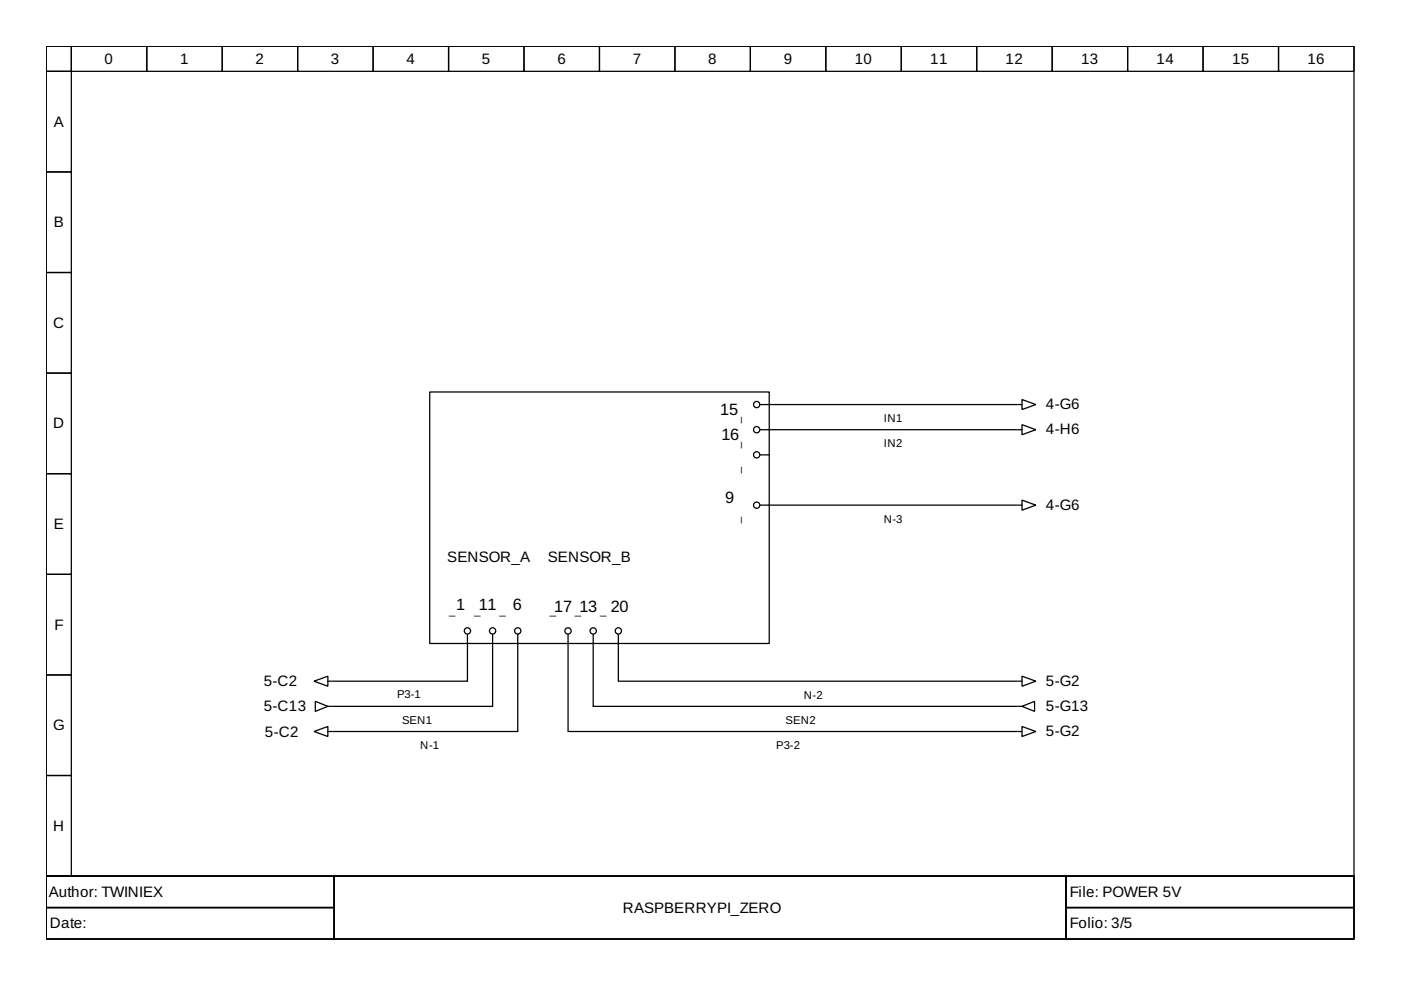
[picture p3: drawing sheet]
<svg xmlns="http://www.w3.org/2000/svg" width="297mm" height="210mm" viewBox="0 0 297 210" stroke-linecap="round" stroke-linejoin="round" font-family="sans-serif">
<g fill="none" stroke="#000" stroke-width=".27">
<path d="M9.8 9.8h277.3v176h-277.3zM9.8 9.8h5.3v5.3h-5.3zM9.8 15.1h5.3v21.4h-5.3zM15.1 9.8h16v5.3h-16zM31.1 9.8h16v5.3h-16zM47.1 9.8h16v5.3h-16zM63.1 9.8h16v5.3h-16zM79.1 9.8h16v5.3h-16zM95.1 9.8h16v5.3h-16zM111.1 9.8h16v5.3h-16zM127.1 9.8h16v5.3h-16zM143.1 9.8h16v5.3h-16z"/>
<path d="M159.1 9.8h16v5.3h-16zM175.1 9.8h16v5.3h-16zM191.1 9.8h16v5.3h-16zM207.1 9.8h16v5.3h-16zM223.1 9.8h16v5.3h-16zM239.1 9.8h16v5.3h-16zM255.1 9.8h16v5.3h-16zM271.1 9.8h16v5.3h-16zM9.8 36.5h5.3v21.3h-5.3zM9.8 57.8h5.3v21.3h-5.3zM9.8 79.1h5.3v21.3h-5.3zM91.1 83.1h72v53.3h-72z"/>
<path d="M161.2 91.1h54.4M161.2 96.4h1.9M215.6 85.8h-54.4M215.9 91.1h.8M215.9 85.8h.8M216.7 90l2.9 1.1-2.9 1.1zM216.7 84.7l2.9 1.1-2.9 1zM9.8 100.4h5.3v21.4h-5.3zM161.2 107.1h54.4M215.9 107.1h.8M216.7 106l2.9 1.1-2.9 1.1zM9.8 121.8h5.3v21.3h-5.3z"/>
<path d="M99.1 134.6v9.8h-28.5M104.4 134.6v15.2h-33.8M109.8 134.6v20.5h-39.2M120.4 134.6v20.5h95.2M125.8 134.6v15.2h89.8M131.1 134.6v9.8h84.5M9.8 143.1h5.3v21.3h-5.3zM66.6 144.4l2.9-1v2.1zM66.6 155.1l2.9-1.1v2.2zM66.8 148.7l2.7 1.1-2.7 1zM69.5 149.8h.8M69.5 155.1h.8"/>
<path d="M69.5 144.4h.8M215.9 149.8h.8M215.9 155.1h.8M215.9 144.4h.8M216.7 154l2.9 1.1-2.9 1.1zM216.7 143.4l2.9 1-2.9 1.1zM216.7 149.8l2.7-1.1v2.1zM9.8 164.4h5.3v21.4h-5.3zM9.8 185.8h277.3v13.3h-277.3zM9.8 185.8h61v6.6h-61zM9.8 192.4h61v6.7h-61zM70.8 185.8h155.2v13.3h-155.2z"/>
<path d="M226 185.8h61.1v6.6h-61.1zM226 192.4h61.1v6.7h-61.1z"/>
<circle cx="160.4" cy="85.8" r=".67"/>
<circle cx="160.4" cy="91.1" r=".67"/>
<circle cx="160.4" cy="96.4" r=".67"/>
<circle cx="160.4" cy="107.1" r=".67"/>
<circle cx="99.1" cy="133.8" r=".67"/>
<circle cx="104.4" cy="133.8" r=".67"/>
<circle cx="109.8" cy="133.8" r=".67"/>
<circle cx="120.4" cy="133.8" r=".67"/>
<circle cx="125.8" cy="133.8" r=".67"/>
<circle cx="131.1" cy="133.8" r=".67"/>
</g>
<g font-size="3.5">
<text x="152.7" y="87.9">15</text>
<text x="153" y="93.2">16</text>
<text x="153.8" y="106.6">9</text>
<text x="96.7" y="129.2">1</text>
<text x="101.5" y="129.2">11</text>
<text x="108.7" y="129.2">6</text>
<text x="117.5" y="129.8">17</text>
<text x="122.8" y="129.8">13</text>
<text x="129.5" y="129.8">20</text>
</g>
<g font-size="3.2">
<text x="22.2" y="13.5">0</text>
<text x="38.2" y="13.5">1</text>
<text x="54.2" y="13.5">2</text>
<text x="70.2" y="13.5">3</text>
<text x="86.2" y="13.5">4</text>
<text x="102.2" y="13.5">5</text>
<text x="118.2" y="13.5">6</text>
<text x="134.2" y="13.5">7</text>
<text x="150.2" y="13.5">8</text>
<text x="166.2" y="13.5">9</text>
<text x="181.2" y="13.5">10</text>
<text x="197.2" y="13.5">11</text>
<text x="213.2" y="13.5">12</text>
<text x="229.2" y="13.5">13</text>
<text x="245.2" y="13.5">14</text>
<text x="261.2" y="13.5">15</text>
<text x="277.2" y="13.5">16</text>
<text x="11.4" y="26.9">A</text>
<text x="11.4" y="48.2">B</text>
<text x="11.3" y="69.5">C</text>
<text x="221.7" y="86.7">4-G6</text>
<text x="11.3" y="90.8">D</text>
<text x="221.7" y="92">4-H6</text>
<text x="11.4" y="112.2">E</text>
<text x="221.7" y="108">4-G6</text>
<text x="94.8" y="119.1">SENSOR_A</text>
<text x="116.2" y="119.1">SENSOR_B</text>
<text x="11.5" y="133.5">F</text>
<text x="55.9" y="145.4">5-C2</text>
<text x="221.7" y="145.4">5-G2</text>
<text x="11.3" y="154.8">G</text>
<text x="55.9" y="150.7">5-C13</text>
<text x="221.7" y="150.7">5-G13</text>
<text x="56.2" y="156.3">5-C2</text>
<text x="221.7" y="156">5-G2</text>
<text x="11.3" y="176.2">H</text>
<text x="10.3" y="190.2">Author: TWINIEX</text>
<text x="226.8" y="190.2">File: POWER 5V</text>
<text x="10.6" y="196.8">Date:</text>
<text x="132" y="193.5">RASPBERRYPI_ZERO</text>
<text x="226.8" y="196.8">Folio: 3/5</text>
</g>
<g font-size="2.4">
<text x="157.6" y="88.3" transform="rotate(90 157.6 88.3)">_</text>
<text x="187.4" y="89.5">IN1</text>
<text x="157.6" y="93.6" transform="rotate(90 157.6 93.6)">_</text>
<text x="187.4" y="94.8">IN2</text>
<text x="157.6" y="99" transform="rotate(90 157.6 99)">_</text>
<text x="157.6" y="109.6" transform="rotate(90 157.6 109.6)">_</text>
<text x="187.4" y="110.8">N-3</text>
<text x="96.6" y="131" transform="rotate(-180 96.6 131)">_</text>
<text x="101.9" y="131" transform="rotate(-180 101.9 131)">_</text>
<text x="107.2" y="131" transform="rotate(-180 107.2 131)">_</text>
<text x="117.9" y="131" transform="rotate(-180 117.9 131)">_</text>
<text x="123.2" y="131" transform="rotate(-180 123.2 131)">_</text>
<text x="128.6" y="131" transform="rotate(-180 128.6 131)">_</text>
<text x="84.2" y="147.9">P3-1</text>
<text x="170.4" y="148.2">N-2</text>
<text x="85.2" y="153.5">SEN1</text>
<text x="166.6" y="153.5">SEN2</text>
<text x="89.1" y="158.8">N-1</text>
<text x="164.6" y="158.8">P3-2</text>
</g>
</svg>
